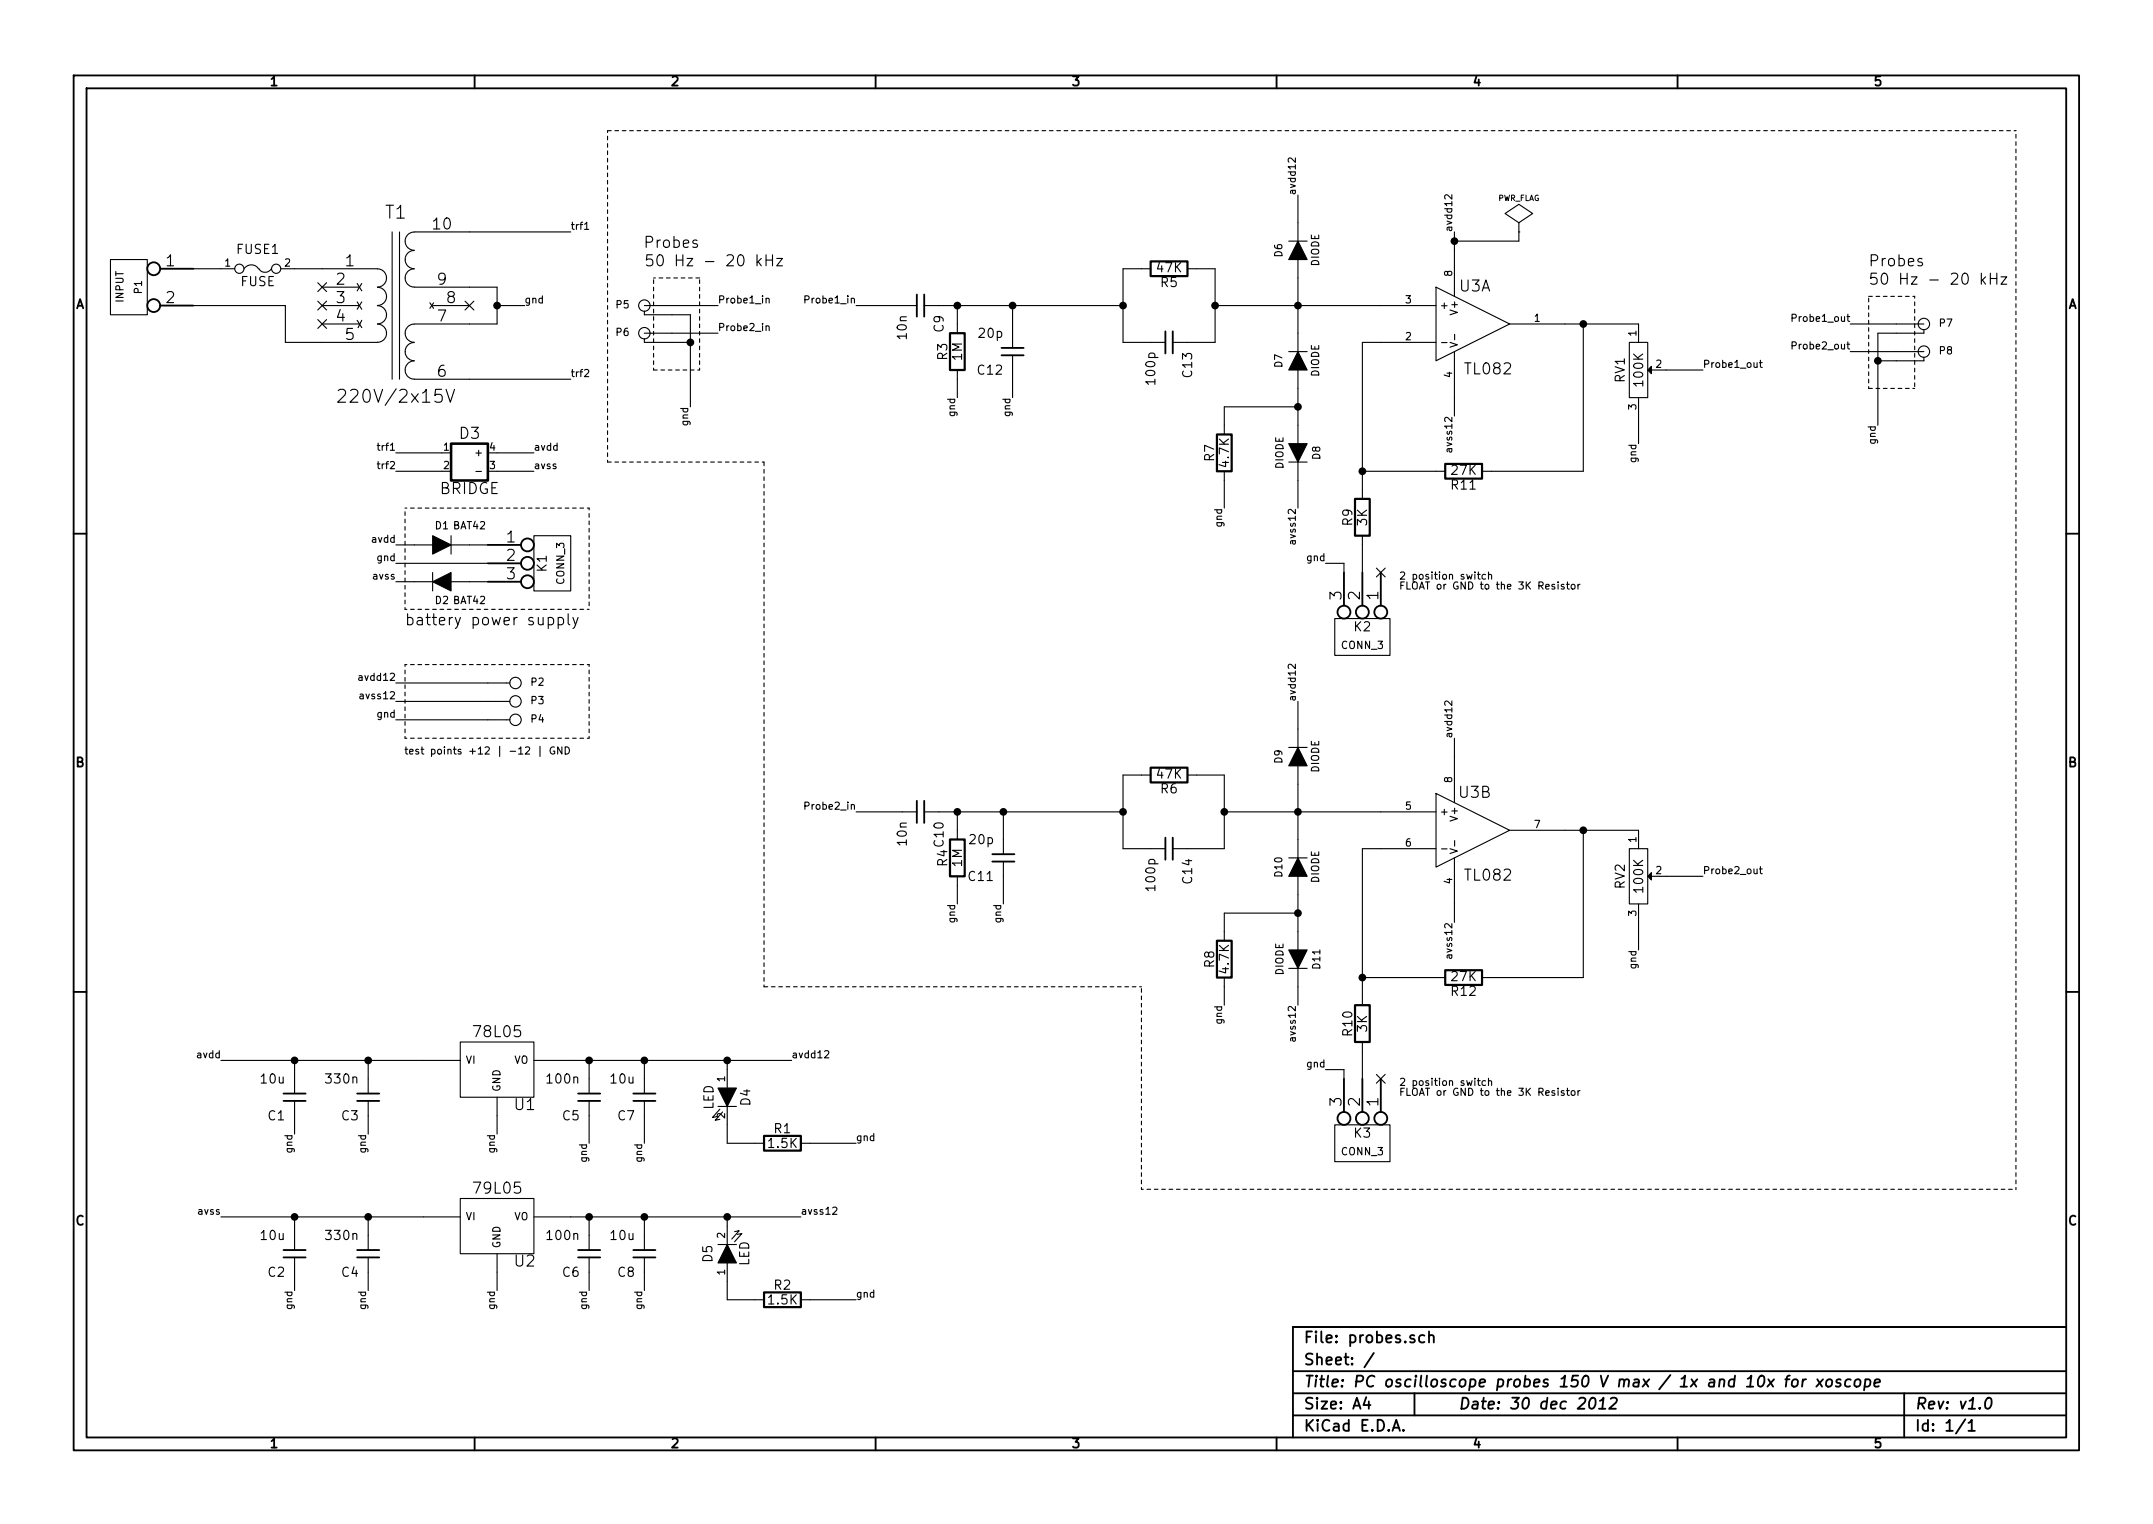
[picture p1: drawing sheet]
EESchema Schematic File Version 2  date 30.12.2012 (нд) 19,06,15 EET
LIBS:power
LIBS:conn
LIBS:linear
LIBS:diy_oscilloscope
LIBS:probes-cache
EELAYER 27 0
EELAYER END
$Descr A4 11693 8268
encoding utf-8
Sheet 1 1
Title "PC oscilloscope probes 150 V max / 1x and 10x for xoscope"
Date "30 dec 2012"
Rev "v1.0"
Comp ""
Comment1 ""
Comment2 ""
Comment3 ""
Comment4 ""
$EndDescr
$Comp
L TRANSFO2 T1
U 1 1
P 2150 1650
F 0 "T1" H 2150 2150 70  0000 C CNN
F 1 "220V/2x15V" H 2150 1150 70  0000 C CNN
F 2 "TRF_ANG6VA/15V+5V" H 2150 1650 60  0001 C CNN
	1    2150 1650
	1    0    0    -1  
$EndComp
Wire Wire Line
	7800 5300 7400 5300
Wire Wire Line
	6650 5050 6650 4950
Wire Wire Line
	6200 4200 6100 4200
Connection ~ 5450 4400
Wire Wire Line
	5450 4400 5450 4550
Wire Wire Line
	1600 6600 1600 6700
Connection ~ 3500 6600
Wire Wire Line
	3500 6600 3500 6700
Connection ~ 3950 5750
Wire Wire Line
	3950 5750 3950 5800
Wire Wire Line
	3200 5850 3200 5750
Wire Wire Line
	1600 5750 1600 5850
Connection ~ 7400 2550
Wire Wire Line
	7400 1850 7400 2650
Connection ~ 5500 1650
Wire Wire Line
	5500 1650 5500 1800
Wire Wire Line
	3950 6950 3950 7050
Wire Wire Line
	3950 7050 4100 7050
Wire Wire Line
	4400 7050 4650 7050
Wire Wire Line
	4400 6200 4650 6200
Wire Wire Line
	3500 6900 3500 7000
Wire Wire Line
	3100 6600 4350 6600
Wire Wire Line
	1550 1650 1550 1850
Wire Wire Line
	1550 1650 1050 1650
Wire Wire Line
	1550 1850 1750 1850
Wire Wire Line
	2550 2050 3100 2050
Connection ~ 2700 1650
Wire Wire Line
	2850 1650 2700 1650
Connection ~ 1600 5750
Wire Wire Line
	1200 5750 2300 5750
Wire Wire Line
	2900 2550 2700 2550
Wire Wire Line
	2700 2450 2900 2450
Wire Wire Line
	1600 6900 1600 7000
Connection ~ 2000 5750
Connection ~ 3200 5750
Wire Wire Line
	3200 6050 3200 6200
Wire Wire Line
	3200 6900 3200 7000
Wire Wire Line
	2700 6900 2700 7000
Wire Notes Line
	10950 700  3300 700 
Wire Wire Line
	5200 4800 5200 4900
Connection ~ 6100 4400
Connection ~ 7050 4950
Wire Wire Line
	6650 4950 7050 4950
Wire Wire Line
	7050 3950 7050 3800
Wire Wire Line
	7050 4250 7050 4550
Wire Wire Line
	6100 4200 6100 4600
Wire Wire Line
	6500 4200 6650 4200
Wire Wire Line
	6650 4400 7500 4400
Wire Wire Line
	7200 5800 7300 5800
Wire Wire Line
	7300 5800 7300 5850
Wire Wire Line
	7400 5700 7400 5850
Wire Wire Line
	7500 4600 7400 4600
Wire Wire Line
	7900 4100 7900 4000
Wire Wire Line
	8500 4500 8900 4500
Wire Wire Line
	8900 5000 8900 5150
Wire Wire Line
	9050 4750 9250 4750
Wire Wire Line
	7900 4900 7900 5000
Wire Wire Line
	8100 5300 8600 5300
Wire Wire Line
	8600 5300 8600 4500
Connection ~ 8600 4500
Wire Wire Line
	6650 4200 6650 4600
Connection ~ 6650 4400
Wire Wire Line
	6650 4600 6450 4600
Connection ~ 7050 4400
Wire Wire Line
	7050 4850 7050 5050
Wire Wire Line
	7050 5350 7050 5450
Wire Wire Line
	6650 5350 6650 5450
Wire Wire Line
	5450 4750 5450 4900
Wire Wire Line
	4900 4400 4650 4400
Wire Wire Line
	4900 1650 4650 1650
Wire Wire Line
	5500 2000 5500 2150
Wire Wire Line
	6650 2600 6650 2750
Wire Wire Line
	7050 2600 7050 2750
Wire Wire Line
	7050 2100 7050 2300
Connection ~ 7050 1650
Wire Wire Line
	6600 1850 6450 1850
Connection ~ 6600 1650
Wire Wire Line
	6600 1450 6600 1850
Connection ~ 8600 1750
Wire Wire Line
	8600 1750 8600 2550
Wire Wire Line
	8600 2550 8100 2550
Wire Wire Line
	7900 2150 7900 2250
Wire Wire Line
	9050 2000 9250 2000
Wire Wire Line
	8900 2250 8900 2400
Wire Wire Line
	10300 1900 10050 1900
Wire Wire Line
	10200 1800 10200 2300
Wire Wire Line
	10200 1800 10300 1800
Wire Notes Line
	10400 1600 10150 1600
Wire Notes Line
	10400 1600 10400 2100
Wire Notes Line
	10400 2100 10150 2100
Wire Notes Line
	10150 2100 10150 1600
Wire Wire Line
	10300 1950 10200 1950
Connection ~ 10200 1950
Wire Wire Line
	10300 1750 10050 1750
Wire Wire Line
	8500 1750 8900 1750
Wire Wire Line
	7900 1350 7900 1250
Wire Wire Line
	7400 1850 7500 1850
Wire Wire Line
	7800 2550 7400 2550
Wire Wire Line
	7300 3100 7300 3050
Wire Wire Line
	7300 3050 7200 3050
Wire Wire Line
	6600 1650 7500 1650
Wire Wire Line
	6600 1450 6500 1450
Wire Wire Line
	6100 1850 6250 1850
Wire Wire Line
	6100 1450 6100 1850
Wire Wire Line
	6100 1450 6200 1450
Wire Wire Line
	7050 1500 7050 1800
Wire Wire Line
	7050 1200 7050 1050
Wire Wire Line
	7050 2200 6650 2200
Connection ~ 7050 2200
Connection ~ 6100 1650
Wire Wire Line
	5200 2050 5200 2150
Wire Wire Line
	5100 1650 6100 1650
Connection ~ 5200 1650
Wire Wire Line
	3650 1650 3900 1650
Connection ~ 3750 1850
Wire Wire Line
	3650 1850 3750 1850
Wire Notes Line
	3800 2000 3800 1500
Wire Notes Line
	3800 2000 3550 2000
Wire Notes Line
	3550 2000 3550 1500
Wire Notes Line
	3550 1500 3800 1500
Wire Wire Line
	3650 1700 3750 1700
Wire Wire Line
	3750 1700 3750 2200
Wire Wire Line
	3650 1800 3900 1800
Wire Notes Line
	6200 6450 6200 5350
Wire Notes Line
	6200 6450 10950 6450
Wire Notes Line
	10950 6450 10950 700 
Wire Notes Line
	6200 5350 4150 5350
Wire Notes Line
	4150 5350 4150 2500
Wire Notes Line
	4150 2500 3300 2500
Wire Notes Line
	3300 2500 3300 700 
Wire Wire Line
	2700 6050 2700 6150
Wire Wire Line
	2000 6900 2000 7000
Wire Wire Line
	2000 6050 2000 6150
Connection ~ 3200 6600
Wire Wire Line
	2400 2550 2150 2550
Wire Wire Line
	2150 2450 2400 2450
Wire Wire Line
	3500 6050 3500 6200
Wire Wire Line
	1600 6050 1600 6150
Connection ~ 2000 6600
Wire Wire Line
	1200 6600 2300 6600
Connection ~ 1600 6600
Wire Wire Line
	2550 1550 2700 1550
Wire Wire Line
	2700 1550 2700 1750
Wire Wire Line
	2700 1750 2550 1750
Wire Wire Line
	2550 1250 3100 1250
Wire Wire Line
	3100 5750 4300 5750
Wire Wire Line
	4100 6200 3950 6200
Wire Wire Line
	3950 6200 3950 6100
Wire Wire Line
	5200 1750 5200 1650
Wire Wire Line
	6650 2200 6650 2300
Wire Wire Line
	7400 2950 7400 3100
Wire Wire Line
	2000 5750 2000 5850
Wire Wire Line
	3500 5750 3500 5850
Connection ~ 3500 5750
Wire Wire Line
	3950 6650 3950 6600
Connection ~ 3950 6600
Wire Wire Line
	3200 6600 3200 6700
Wire Wire Line
	2000 6600 2000 6700
Wire Wire Line
	5200 4500 5200 4400
Connection ~ 5200 4400
Wire Wire Line
	5100 4400 6100 4400
Wire Wire Line
	6100 4600 6250 4600
Wire Wire Line
	7400 4600 7400 5400
Connection ~ 7400 5300
$Comp
L BRIDGE D3
U 1 1
P 2550 2500
F 0 "D3" H 2550 2650 60  0000 C CNN
F 1 "BRIDGE" H 2550 2350 60  0000 C CNN
F 2 "bridge_wob" H 2550 2500 60  0001 C CNN
	1    2550 2500
	1    0    0    -1  
$EndComp
Text Label 4650 7050 0    39   ~ 0
gnd
$Comp
L LED D5
U 1 1
P 3950 6800
F 0 "D5" H 3950 6900 50  0000 C CNN
F 1 "LED" H 3950 6700 50  0000 C CNN
F 2 "led_3mm_red" H 3950 6800 60  0001 C CNN
	1    3950 6800
	0    -1   -1   0   
$EndComp
$Comp
L R R2
U 1 1
P 4250 7050
F 0 "R2" V 4330 7050 50  0000 C CNN
F 1 "1.5K" V 4250 7050 50  0000 C CNN
F 2 "r_1206" H 4250 7050 60  0001 C CNN
	1    4250 7050
	0    -1   -1   0   
$EndComp
Text Label 4650 6200 0    39   ~ 0
gnd
$Comp
L R R1
U 1 1
P 4250 6200
F 0 "R1" V 4330 6200 50  0000 C CNN
F 1 "1.5K" V 4250 6200 50  0000 C CNN
F 2 "r_1206" H 4250 6200 60  0001 C CNN
	1    4250 6200
	0    -1   -1   0   
$EndComp
$Comp
L LED D4
U 1 1
P 3950 5950
F 0 "D4" H 3950 6050 50  0000 C CNN
F 1 "LED" H 3950 5850 50  0000 C CNN
F 2 "led_3mm_red" H 3950 5950 60  0001 C CNN
	1    3950 5950
	0    1    1    0   
$EndComp
$Comp
L C C8
U 1 1
P 3500 6800
F 0 "C8" H 3550 6900 50  0000 L CNN
F 1 "10u" H 3550 6700 50  0000 L CNN
F 2 "c_1206" H 3500 6800 60  0001 C CNN
	1    3500 6800
	-1   0    0    1   
$EndComp
Text Label 3500 7000 3    39   ~ 0
gnd
Text Label 3100 2050 0    39   ~ 0
trf2
Text Label 3100 1250 0    39   ~ 0
trf1
Text Label 2850 1650 0    39   ~ 0
gnd
Text Label 2150 2550 2    39   ~ 0
trf2
Text Label 1200 5750 2    39   ~ 0
avdd
Text Label 1200 6600 2    39   ~ 0
avss
Text Label 2900 2550 0    39   ~ 0
avss
Text Label 2900 2450 0    39   ~ 0
avdd
$Comp
L C C2
U 1 1
P 1600 6800
F 0 "C2" H 1650 6900 50  0000 L CNN
F 1 "10u" H 1650 6700 50  0000 L CNN
F 2 "c_1206" H 1600 6800 60  0001 C CNN
	1    1600 6800
	-1   0    0    1   
$EndComp
Text Label 1600 7000 3    39   ~ 0
gnd
Text Label 1600 6150 3    39   ~ 0
gnd
Text Label 3500 6200 3    39   ~ 0
gnd
$Comp
L C C7
U 1 1
P 3500 5950
F 0 "C7" H 3550 6050 50  0000 L CNN
F 1 "10u" H 3550 5850 50  0000 L CNN
F 2 "c_1206" H 3500 5950 60  0001 C CNN
	1    3500 5950
	-1   0    0    1   
$EndComp
$Comp
L C C1
U 1 1
P 1600 5950
F 0 "C1" H 1650 6050 50  0000 L CNN
F 1 "10u" H 1650 5850 50  0000 L CNN
F 2 "c_1206" H 1600 5950 60  0001 C CNN
	1    1600 5950
	-1   0    0    1   
$EndComp
Text Label 2150 2450 2    39   ~ 0
trf1
Text Label 4300 5750 0    39   ~ 0
avdd12
Text Label 4350 6600 0    39   ~ 0
avss12
Text Label 3200 7000 3    39   ~ 0
gnd
Text Label 2000 7000 3    39   ~ 0
gnd
Text Label 2700 6150 3    39   ~ 0
gnd
Text Label 2000 6150 3    39   ~ 0
gnd
$Comp
L C C6
U 1 1
P 3200 6800
F 0 "C6" H 3250 6900 50  0000 L CNN
F 1 "100n" H 3250 6700 50  0000 L CNN
F 2 "c_1206" H 3200 6800 60  0001 C CNN
	1    3200 6800
	-1   0    0    1   
$EndComp
$Comp
L C C4
U 1 1
P 2000 6800
F 0 "C4" H 2050 6900 50  0000 L CNN
F 1 "330n" H 2050 6700 50  0000 L CNN
F 2 "c_1206" H 2000 6800 60  0001 C CNN
	1    2000 6800
	-1   0    0    1   
$EndComp
$Comp
L C C5
U 1 1
P 3200 5950
F 0 "C5" H 3250 6050 50  0000 L CNN
F 1 "100n" H 3250 5850 50  0000 L CNN
F 2 "c_1206" H 3200 5950 60  0001 C CNN
	1    3200 5950
	-1   0    0    1   
$EndComp
$Comp
L C C3
U 1 1
P 2000 5950
F 0 "C3" H 2050 6050 50  0000 L CNN
F 1 "330n" H 2050 5850 50  0000 L CNN
F 2 "c_1206" H 2000 5950 60  0001 C CNN
	1    2000 5950
	-1   0    0    1   
$EndComp
Text Label 2700 7000 3    39   ~ 0
gnd
Text Label 3200 6200 3    39   ~ 0
gnd
$Comp
L 78L05 U1
U 1 1
P 2700 5800
F 0 "U1" H 2850 5604 60  0000 C CNN
F 1 "78L05" H 2700 6000 60  0000 C CNN
F 2 "TO92" H 2700 5800 60  0001 C CNN
	1    2700 5800
	1    0    0    -1  
$EndComp
$Comp
L POT RV2
U 1 1
P 8900 4750
F 0 "RV2" H 8900 4650 50  0000 C CNN
F 1 "100K" H 8900 4750 50  0000 C CNN
F 2 "trimmer_64w" H 8900 4750 60  0001 C CNN
	1    8900 4750
	0    1    1    0   
$EndComp
Text Label 8900 5150 3    39   ~ 0
gnd
Text Label 9250 4750 0    39   ~ 0
Probe2_out
$Comp
L TL082 U3
U 2 1
P 8000 4500
F 0 "U3" H 7950 4700 60  0000 L CNN
F 1 "TL082" H 7950 4250 60  0000 L CNN
F 2 "DIP-8_300" H 8000 4500 60  0001 C CNN
	2    8000 4500
	1    0    0    -1  
$EndComp
Text Label 7900 4000 1    39   ~ 0
avdd12
Text Label 7900 5000 3    39   ~ 0
avss12
$Comp
L R R12
U 1 1
P 7950 5300
F 0 "R12" V 8030 5300 50  0000 C CNN
F 1 "27K" V 7950 5300 50  0000 C CNN
F 2 "r_1206" H 7950 5300 60  0001 C CNN
	1    7950 5300
	0    1    1    0   
$EndComp
$Comp
L R R10
U 1 1
P 7400 5550
F 0 "R10" V 7480 5550 50  0000 C CNN
F 1 "3K" V 7400 5550 50  0000 C CNN
F 2 "r_1206" H 7400 5550 60  0001 C CNN
	1    7400 5550
	-1   0    0    1   
$EndComp
$Comp
L CONN_3 K3
U 1 1
P 7400 6200
F 0 "K3" V 7350 6200 50  0000 C CNN
F 1 "CONN_3" V 7450 6200 40  0000 C CNN
F 2 "pin_strip_3" H 7400 6200 60  0001 C CNN
	1    7400 6200
	0    1    1    0   
$EndComp
NoConn ~ 7500 5850
Text Notes 7600 5900 0    39   ~ 0
2 position switch\nFLOAT or GND to the 3K Resistor
Text Label 7200 5800 2    39   ~ 0
gnd
$Comp
L R R6
U 1 1
P 6350 4200
F 0 "R6" V 6430 4200 50  0000 C CNN
F 1 "47K" V 6350 4200 50  0000 C CNN
F 2 "rc05_vert" H 6350 4200 60  0001 C CNN
	1    6350 4200
	0    1    1    0   
$EndComp
$Comp
L C C14
U 1 1
P 6350 4600
F 0 "C14" H 6400 4700 50  0000 L CNN
F 1 "100p" H 6400 4500 50  0000 L CNN
F 2 "c_1206" H 6350 4600 60  0001 C CNN
	1    6350 4600
	0    1    1    0   
$EndComp
$Comp
L DIODE D9
U 1 1
P 7050 4100
F 0 "D9" H 7050 4200 40  0000 C CNN
F 1 "DIODE" H 7050 4000 40  0000 C CNN
F 2 "micromelf" H 7050 4100 60  0001 C CNN
	1    7050 4100
	0    -1   -1   0   
$EndComp
$Comp
L DIODE D10
U 1 1
P 7050 4700
F 0 "D10" H 7050 4800 40  0000 C CNN
F 1 "DIODE" H 7050 4600 40  0000 C CNN
F 2 "micromelf" H 7050 4700 60  0001 C CNN
	1    7050 4700
	0    -1   -1   0   
$EndComp
$Comp
L DIODE D11
U 1 1
P 7050 5200
F 0 "D11" H 7050 5300 40  0000 C CNN
F 1 "DIODE" H 7050 5100 40  0000 C CNN
F 2 "micromelf" H 7050 5200 60  0001 C CNN
	1    7050 5200
	0    1    1    0   
$EndComp
Text Label 7050 3800 1    39   ~ 0
avdd12
Text Label 7050 5450 3    39   ~ 0
avss12
$Comp
L R R8
U 1 1
P 6650 5200
F 0 "R8" V 6730 5200 50  0000 C CNN
F 1 "4.7K" V 6650 5200 50  0000 C CNN
F 2 "r_1206" H 6650 5200 60  0001 C CNN
	1    6650 5200
	-1   0    0    1   
$EndComp
Text Label 6650 5450 3    39   ~ 0
gnd
$Comp
L R R4
U 1 1
P 5200 4650
F 0 "R4" V 5280 4650 50  0000 C CNN
F 1 "1M" V 5200 4650 50  0000 C CNN
F 2 "r_1206" H 5200 4650 60  0001 C CNN
	1    5200 4650
	-1   0    0    1   
$EndComp
$Comp
L C C11
U 1 1
P 5450 4650
F 0 "C11" H 5500 4750 50  0000 L CNN
F 1 "20p" H 5500 4550 50  0000 L CNN
F 2 "c_1206" H 5450 4650 60  0001 C CNN
	1    5450 4650
	-1   0    0    1   
$EndComp
Text Label 5450 4900 3    39   ~ 0
gnd
Text Label 5200 4900 3    39   ~ 0
gnd
$Comp
L C C10
U 1 1
P 5000 4400
F 0 "C10" H 5050 4500 50  0000 L CNN
F 1 "10n" H 5050 4300 50  0000 L CNN
F 2 "c_1206" H 5000 4400 60  0001 C CNN
	1    5000 4400
	0    1    1    0   
$EndComp
Text Label 4650 4400 2    39   ~ 0
Probe2_in
Text Label 4650 1650 2    39   ~ 0
Probe1_in
$Comp
L CHINCH P5
U 1 1
P 3500 1650
F 0 "P5" H 3580 1650 40  0000 L CNN
F 1 "CHINCH" H 3500 1705 30  0001 C CNN
F 2 "RCA Connector F / PCB 90deg" H 3500 1650 60  0001 C CNN
	1    3500 1650
	-1   0    0    -1  
$EndComp
$Comp
L CHINCH P6
U 1 1
P 3500 1800
F 0 "P6" H 3580 1800 40  0000 L CNN
F 1 "CHINCH" H 3500 1855 30  0001 C CNN
F 2 "RCA Connector F / PCB 90deg" H 3500 1800 60  0001 C CNN
	1    3500 1800
	-1   0    0    -1  
$EndComp
Text Notes 3496 1350 0    60   ~ 0
Probes
Text Notes 3500 1450 0    60   ~ 0
50 Hz - 20 kHz
Text Label 3750 2200 3    39   ~ 0
gnd
Text Label 3900 1650 0    39   ~ 0
Probe1_in
Text Label 3900 1800 0    39   ~ 0
Probe2_in
$Comp
L C C9
U 1 1
P 5000 1650
F 0 "C9" H 5050 1750 50  0000 L CNN
F 1 "10n" H 5050 1550 50  0000 L CNN
F 2 "c_1206" H 5000 1650 60  0001 C CNN
	1    5000 1650
	0    1    1    0   
$EndComp
Text Label 5200 2150 3    39   ~ 0
gnd
Text Label 5500 2150 3    39   ~ 0
gnd
$Comp
L C C12
U 1 1
P 5500 1900
F 0 "C12" H 5550 2000 50  0000 L CNN
F 1 "20p" H 5550 1800 50  0000 L CNN
F 2 "c_1206" H 5500 1900 60  0001 C CNN
	1    5500 1900
	-1   0    0    1   
$EndComp
$Comp
L R R3
U 1 1
P 5200 1900
F 0 "R3" V 5280 1900 50  0000 C CNN
F 1 "1M" V 5200 1900 50  0000 C CNN
F 2 "r_1206" H 5200 1900 60  0001 C CNN
	1    5200 1900
	-1   0    0    1   
$EndComp
Text Label 6650 2750 3    39   ~ 0
gnd
$Comp
L R R7
U 1 1
P 6650 2450
F 0 "R7" V 6730 2450 50  0000 C CNN
F 1 "4.7K" V 6650 2450 50  0000 C CNN
F 2 "r_1206" H 6650 2450 60  0001 C CNN
	1    6650 2450
	-1   0    0    1   
$EndComp
Text Label 7050 2750 3    39   ~ 0
avss12
Text Label 7050 1050 1    39   ~ 0
avdd12
$Comp
L DIODE D8
U 1 1
P 7050 2450
F 0 "D8" H 7050 2550 40  0000 C CNN
F 1 "DIODE" H 7050 2350 40  0000 C CNN
F 2 "micromelf" H 7050 2450 60  0001 C CNN
	1    7050 2450
	0    1    1    0   
$EndComp
$Comp
L DIODE D7
U 1 1
P 7050 1950
F 0 "D7" H 7050 2050 40  0000 C CNN
F 1 "DIODE" H 7050 1850 40  0000 C CNN
F 2 "micromelf" H 7050 1950 60  0001 C CNN
	1    7050 1950
	0    -1   -1   0   
$EndComp
$Comp
L DIODE D6
U 1 1
P 7050 1350
F 0 "D6" H 7050 1450 40  0000 C CNN
F 1 "DIODE" H 7050 1250 40  0000 C CNN
F 2 "micromelf" H 7050 1350 60  0001 C CNN
	1    7050 1350
	0    -1   -1   0   
$EndComp
$Comp
L C C13
U 1 1
P 6350 1850
F 0 "C13" H 6400 1950 50  0000 L CNN
F 1 "100p" H 6400 1750 50  0000 L CNN
F 2 "c_1206" H 6350 1850 60  0001 C CNN
	1    6350 1850
	0    1    1    0   
$EndComp
$Comp
L R R5
U 1 1
P 6350 1450
F 0 "R5" V 6430 1450 50  0000 C CNN
F 1 "47K" V 6350 1450 50  0000 C CNN
F 2 "rc05_vert" H 6350 1450 60  0001 C CNN
	1    6350 1450
	0    1    1    0   
$EndComp
Text Label 7200 3050 2    39   ~ 0
gnd
Text Notes 7600 3150 0    39   ~ 0
2 position switch\nFLOAT or GND to the 3K Resistor
NoConn ~ 7500 3100
$Comp
L CONN_3 K2
U 1 1
P 7400 3450
F 0 "K2" V 7350 3450 50  0000 C CNN
F 1 "CONN_3" V 7450 3450 40  0000 C CNN
F 2 "pin_strip_3" H 7400 3450 60  0001 C CNN
	1    7400 3450
	0    1    1    0   
$EndComp
$Comp
L R R9
U 1 1
P 7400 2800
F 0 "R9" V 7480 2800 50  0000 C CNN
F 1 "3K" V 7400 2800 50  0000 C CNN
F 2 "r_1206" H 7400 2800 60  0001 C CNN
	1    7400 2800
	-1   0    0    1   
$EndComp
$Comp
L R R11
U 1 1
P 7950 2550
F 0 "R11" V 8030 2550 50  0000 C CNN
F 1 "27K" V 7950 2550 50  0000 C CNN
F 2 "r_1206" H 7950 2550 60  0001 C CNN
	1    7950 2550
	0    1    1    0   
$EndComp
Text Label 7900 2250 3    39   ~ 0
avss12
Text Label 7900 1250 1    39   ~ 0
avdd12
$Comp
L TL082 U3
U 1 1
P 8000 1750
F 0 "U3" H 7950 1950 60  0000 L CNN
F 1 "TL082" H 7950 1500 60  0000 L CNN
F 2 "DIP-8_300" H 8000 1750 60  0001 C CNN
	1    8000 1750
	1    0    0    -1  
$EndComp
Text Label 9250 2000 0    39   ~ 0
Probe1_out
Text Label 8900 2400 3    39   ~ 0
gnd
$Comp
L POT RV1
U 1 1
P 8900 2000
F 0 "RV1" H 8900 1900 50  0000 C CNN
F 1 "100K" H 8900 2000 50  0000 C CNN
F 2 "trimmer_64w" H 8900 2000 60  0001 C CNN
	1    8900 2000
	0    1    1    0   
$EndComp
Text Label 10050 1900 2    39   ~ 0
Probe2_out
Text Label 10050 1750 2    39   ~ 0
Probe1_out
Text Label 10200 2300 3    39   ~ 0
gnd
Text Notes 10150 1550 0    60   ~ 0
50 Hz - 20 kHz
Text Notes 10150 1450 0    60   ~ 0
Probes
$Comp
L CHINCH P8
U 1 1
P 10450 1900
F 0 "P8" H 10530 1900 40  0000 L CNN
F 1 "CHINCH" H 10450 1955 30  0001 C CNN
F 2 "RCA Connector F / PCB 90deg" H 10450 1900 60  0001 C CNN
	1    10450 1900
	1    0    0    -1  
$EndComp
$Comp
L CHINCH P7
U 1 1
P 10450 1750
F 0 "P7" H 10530 1750 40  0000 L CNN
F 1 "CHINCH" H 10450 1805 30  0001 C CNN
F 2 "RCA Connector F / PCB 90deg" H 10450 1750 60  0001 C CNN
	1    10450 1750
	1    0    0    -1  
$EndComp
$Comp
L CONN_3 K1
U 1 1
P 3000 3050
F 0 "K1" V 2950 3050 50  0000 C CNN
F 1 "CONN_3" V 3050 3050 40  0000 C CNN
F 2 "mors_3p" H 3000 3050 60  0001 C CNN
	1    3000 3050
	1    0    0    -1  
$EndComp
Wire Wire Line
	2650 3050 2150 3050
Text Label 2150 2950 2    39   ~ 0
avdd
Text Label 2150 3050 2    39   ~ 0
gnd
Text Label 2150 3150 2    39   ~ 0
avss
NoConn ~ 1750 1550
NoConn ~ 1750 1650
NoConn ~ 1750 1750
NoConn ~ 2550 1650
$Comp
L DIODE D1
U 1 1
P 2400 2950
F 0 "D1" H 2400 3050 40  0000 C CNN
F 1 "BAT42" H 2550 3050 40  0000 C CNN
F 2 "micromelf" H 2400 2950 60  0001 C CNN
	1    2400 2950
	1    0    0    -1  
$EndComp
$Comp
L DIODE D2
U 1 1
P 2400 3150
F 0 "D2" H 2400 3250 40  0000 C CNN
F 1 "BAT42" H 2250 3250 40  0000 C CNN
F 2 "micromelf" H 2400 3150 60  0001 C CNN
	1    2400 3150
	-1   0    0    1   
$EndComp
$Comp
L CONN_2 P1
U 1 1
P 700 1550
F 0 "P1" V 650 1550 40  0000 C CNN
F 1 "INPUT" V 750 1550 40  0000 C CNN
F 2 "mors_2p" H 700 1550 60  0001 C CNN
	1    700  1550
	-1   0    0    -1  
$EndComp
Wire Notes Line
	2200 2750 3200 2750
Wire Notes Line
	3200 2750 3200 3300
Wire Notes Line
	3200 3300 2200 3300
Wire Notes Line
	2200 3300 2200 2750
Text Notes 2200 3400 0    60   ~ 0
battery power supply
Wire Wire Line
	2650 3700 2150 3700
Wire Wire Line
	2650 3800 2150 3800
Wire Wire Line
	2650 3900 2150 3900
$Comp
L FUSE FUSE1
U 1 1
P 1400 1450
F 0 "FUSE1" H 1400 1550 50  0000 C CNN
F 1 "FUSE" H 1400 1375 50  0000 C CNN
F 2 "fuse_holder_CQ-2" H 1350 1450 60  0001 C CNN
	1    1400 1450
	1    0    0    -1  
$EndComp
Wire Wire Line
	1050 1450 1200 1450
Wire Wire Line
	1600 1450 1750 1450
$Comp
L CONN_1 P2
U 1 1
P 2800 3700
F 0 "P2" H 2880 3700 40  0000 L CNN
F 1 "CONN_1" H 2800 3755 30  0001 C CNN
F 2 "testpoint_2mm5" H 2800 3700 60  0001 C CNN
	1    2800 3700
	1    0    0    -1  
$EndComp
$Comp
L CONN_1 P3
U 1 1
P 2800 3800
F 0 "P3" H 2880 3800 40  0000 L CNN
F 1 "CONN_1" H 2800 3855 30  0001 C CNN
F 2 "testpoint_2mm5" H 2800 3800 60  0001 C CNN
	1    2800 3800
	1    0    0    -1  
$EndComp
$Comp
L CONN_1 P4
U 1 1
P 2800 3900
F 0 "P4" H 2880 3900 40  0000 L CNN
F 1 "CONN_1" H 2800 3955 30  0001 C CNN
F 2 "testpoint_2mm5" H 2800 3900 60  0001 C CNN
	1    2800 3900
	1    0    0    -1  
$EndComp
Text Label 2150 3700 2    39   ~ 0
avdd12
Text Label 2150 3800 2    39   ~ 0
avss12
Text Label 2150 3900 2    39   ~ 0
gnd
Wire Notes Line
	2200 3600 3200 3600
Wire Notes Line
	3200 3600 3200 4000
Wire Notes Line
	3200 4000 2200 4000
Wire Notes Line
	2200 4000 2200 3600
Text Notes 3100 4100 2    39   ~ 0
test points +12 | -12 | GND
Wire Wire Line
	2550 2950 2650 2950
Wire Wire Line
	2250 2950 2150 2950
Wire Wire Line
	2550 3150 2650 3150
Wire Wire Line
	2250 3150 2150 3150
$Comp
L PWR_FLAG #FLG01
U 1 1
P 8250 1250
F 0 "#FLG01" H 8250 1345 30  0001 C CNN
F 1 "PWR_FLAG" H 8250 1430 30  0000 C CNN
	1    8250 1250
	1    0    0    -1  
$EndComp
Wire Wire Line
	8250 1250 8250 1300
Wire Wire Line
	8250 1300 7900 1300
Connection ~ 7900 1300
$Comp
L 78L05 U2
U 1 1
P 2700 6650
F 0 "U2" H 2850 6454 60  0000 C CNN
F 1 "79L05" H 2700 6850 60  0000 C CNN
F 2 "TO92" H 2700 6650 60  0001 C CNN
	1    2700 6650
	1    0    0    -1  
$EndComp
$EndSCHEMATC
